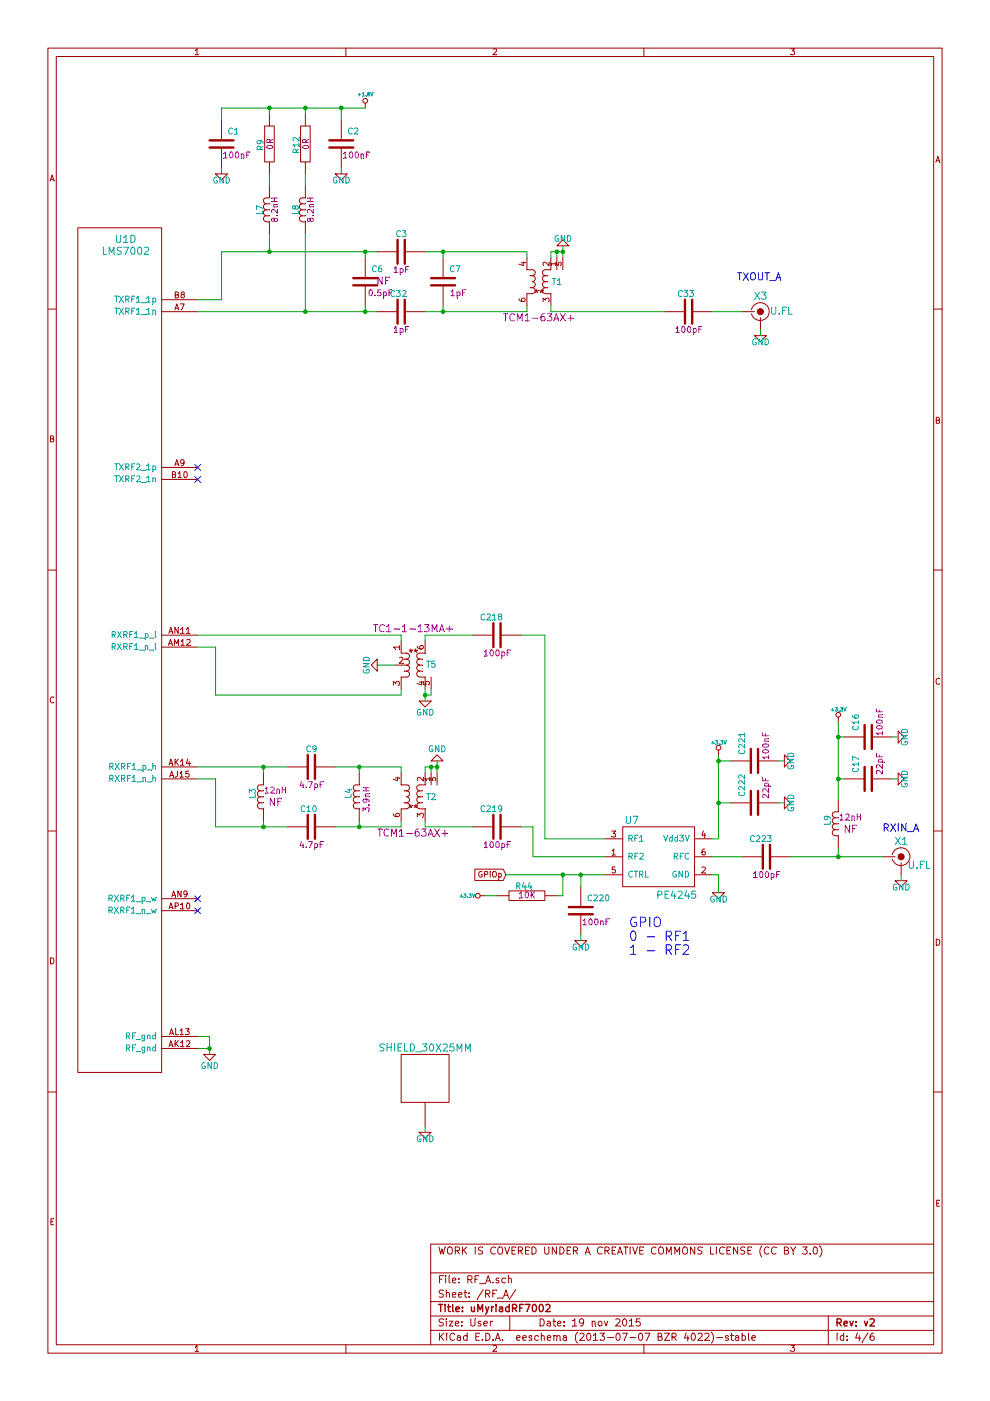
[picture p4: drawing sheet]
EESchema Schematic File Version 2
LIBS:power
LIBS:LMS7002EVB
LIBS:uMyriad7002-cache
EELAYER 27 0
EELAYER END
$Descr User 8266 11692
encoding utf-8
Sheet 4 6
Title "uMyriadRF7002"
Date "19 nov 2015"
Rev "v2"
Comp ""
Comment1 "WORK IS COVERED UNDER A CREATIVE COMMONS LICENSE (CC BY 3.0)"
Comment2 ""
Comment3 ""
Comment4 ""
$EndDescr
$Comp
L GND #PWR043
U 1 1
P 1750 8800
F 0 "#PWR043" H 1750 8900 50  0001 C CNN
F 1 "GND" H 1750 8700 50  0000 C CNN
F 2 "" H 1750 8800 60  0001 C CNN
F 3 "" H 1750 8800 60  0001 C CNN
	1    1750 8800
	1    0    0    -1  
$EndComp
Wire Wire Line
	1650 8650 1750 8650
Wire Wire Line
	1750 8650 1750 8800
Wire Wire Line
	1650 8750 1750 8750
Connection ~ 1750 8750
$Comp
L LMS7002 U1
U 4 1
P 650 1900
F 0 "U1" H 1050 1800 60  0000 C CNN
F 1 "LMS7002" H 1050 1700 60  0000 C CNN
F 2 "aQFN-261" H 1050 2050 60  0001 C CNN
F 3 "~" H 650 1900 60  0000 C CNN
F 4 "Lime Microsystems Ltd." H 650 1900 60  0001 C CNN "Manufacturer"
F 5 "LMS7002M" H 650 1900 60  0001 C CNN "Manufacturer Part Number"
	4    650  1900
	1    0    0    -1  
$EndComp
NoConn ~ 1650 3900
NoConn ~ 1650 4000
Wire Wire Line
	1650 2600 3150 2600
Wire Wire Line
	4400 2600 4400 2550
Wire Wire Line
	4400 2100 4400 2150
Wire Wire Line
	3550 2600 4400 2600
Wire Wire Line
	3550 2100 4400 2100
$Comp
L 8.2NH_0402 L8
U 1 1
P 2550 1750
F 0 "L8" V 2475 1750 50  0000 C CNN
F 1 "8.2NH_0402" H 2600 2000 50  0001 C CNN
F 2 "IND_0402" H 2550 2100 60  0001 C CNN
F 3 "" H 2550 1750 60  0000 C CNN
F 4 "Coilcraft" H 2550 2400 60  0001 C CNN "Vendor"
F 5 "0402HP-8N2XJLU" H 2600 2300 60  0001 C CNN "Vendor Part Number"
F 6 "Coilcraft" H 2550 2500 60  0001 C CNN "Manufacturer"
F 7 "0402HP-8N2XJLU" H 2600 2600 60  0001 C CNN "Manufacturer Part Number"
F 8 "Inductor, 8.2 nH, 0402, 5%," H 2550 2200 60  0001 C CNN "Description"
F 9 "8.2nH" V 2600 1750 50  0000 C CNN "Component Value"
	1    2550 1750
	1    0    0    -1  
$EndComp
$Comp
L 8.2NH_0402 L7
U 1 1
P 2250 1750
F 0 "L7" V 2175 1750 50  0000 C CNN
F 1 "8.2NH_0402" H 2300 2000 50  0001 C CNN
F 2 "IND_0402" H 2250 2100 60  0001 C CNN
F 3 "" H 2250 1750 60  0000 C CNN
F 4 "Coilcraft" H 2250 2400 60  0001 C CNN "Vendor"
F 5 "0402HP-8N2XJLU" H 2300 2300 60  0001 C CNN "Vendor Part Number"
F 6 "Coilcraft" H 2250 2500 60  0001 C CNN "Manufacturer"
F 7 "0402HP-8N2XJLU" H 2300 2600 60  0001 C CNN "Manufacturer Part Number"
F 8 "Inductor, 8.2 nH, 0402, 5%," H 2250 2200 60  0001 C CNN "Description"
F 9 "8.2nH" V 2300 1750 50  0000 C CNN "Component Value"
	1    2250 1750
	1    0    0    -1  
$EndComp
$Comp
L 1PF_0402 C32
U 1 1
P 3350 2600
F 0 "C32" V 3500 2550 50  0000 L CNN
F 1 "1PF_0402" H 3140 2870 50  0001 L CNN
F 2 "SMD0402" H 3340 2950 39  0001 C CNN
F 3 "~" H 3350 2600 60  0000 C CNN
F 4 "DigiKey" H 3340 3340 60  0001 C CNN "Vendor"
F 5 "445-4854-1-ND" H 3330 3430 60  0001 C CNN "Vendor Part Number"
F 6 "TDK Corporation" H 3350 3250 60  0001 C CNN "Manufacturer"
F 7 "C1005C0G1H010B050BA" H 3290 3150 60  0001 C CNN "Manufacturer Part Number"
F 8 "CAP CER, 1PF, 50V, NP0, 0402," H 3370 3040 60  0001 C CNN "Description"
F 9 "1pF" V 3200 2600 50  0000 C CNN "Component Value"
	1    3350 2600
	0    -1   -1   0   
$EndComp
$Comp
L 1PF_0402 C3
U 1 1
P 3350 2100
F 0 "C3" V 3500 2050 50  0000 L CNN
F 1 "1PF_0402" H 3140 2370 50  0001 L CNN
F 2 "SMD0402" H 3340 2450 39  0001 C CNN
F 3 "~" H 3350 2100 60  0000 C CNN
F 4 "DigiKey" H 3340 2840 60  0001 C CNN "Vendor"
F 5 "445-4854-1-ND" H 3330 2930 60  0001 C CNN "Vendor Part Number"
F 6 "TDK Corporation" H 3350 2750 60  0001 C CNN "Manufacturer"
F 7 "C1005C0G1H010B050BA" H 3290 2650 60  0001 C CNN "Manufacturer Part Number"
F 8 "CAP CER, 1PF, 50V, NP0, 0402," H 3370 2540 60  0001 C CNN "Description"
F 9 "1pF" V 3200 2100 50  0000 C CNN "Component Value"
	1    3350 2100
	0    -1   -1   0   
$EndComp
$Comp
L 1PF_0402 C7
U 1 1
P 3700 2350
F 0 "C7" H 3750 2450 50  0000 L CNN
F 1 "1PF_0402" H 3490 2620 50  0001 L CNN
F 2 "SMD0402" H 3690 2700 39  0001 C CNN
F 3 "~" H 3700 2350 60  0000 C CNN
F 4 "DigiKey" H 3690 3090 60  0001 C CNN "Vendor"
F 5 "445-4854-1-ND" H 3680 3180 60  0001 C CNN "Vendor Part Number"
F 6 "TDK Corporation" H 3700 3000 60  0001 C CNN "Manufacturer"
F 7 "C1005C0G1H010B050BA" H 3640 2900 60  0001 C CNN "Manufacturer Part Number"
F 8 "CAP CER, 1PF, 50V, NP0, 0402," H 3720 2790 60  0001 C CNN "Description"
F 9 "1pF" H 3825 2250 50  0000 C CNN "Component Value"
	1    3700 2350
	1    0    0    -1  
$EndComp
$Comp
L 0.5PF_0402_NF C6
U 1 1
P 3050 2350
F 0 "C6" H 3100 2450 50  0000 L CNN
F 1 "0.5PF_0402_NF" H 2840 2620 50  0001 L CNN
F 2 "SMD0402" H 3040 2700 39  0001 C CNN
F 3 "" H 3050 2350 60  0000 C CNN
F 4 "DigiKey" H 3040 3090 60  0001 C CNN "Vendor"
F 5 "311-1001-1-ND" H 3030 3180 60  0001 C CNN "Vendor Part Number"
F 6 "Yageo" H 3050 3000 60  0001 C CNN "Manufacturer"
F 7 "CC0402CRNPO9BNR50" H 2990 2900 60  0001 C CNN "Manufacturer Part Number"
F 8 "CAP CER, 0.5PF, 50V, NPO, 0402," H 3070 2790 60  0001 C CNN "Description"
F 9 "0.5pF" H 3175 2250 50  0000 C CNN "Component Value"
F 10 "NF" H 3200 2350 60  0000 C CNN "Assemble"
	1    3050 2350
	1    0    0    -1  
$EndComp
$Comp
L 100PF_0402 C33
U 1 1
P 5750 2600
F 0 "C33" V 5900 2550 50  0000 L CNN
F 1 "100PF_0402" H 5950 2650 50  0001 L CNN
F 2 "SMD0402" H 5700 2600 60  0001 C CNN
F 3 "~" H 5800 2700 60  0000 C CNN
F 4 "Digi-Key" H 5900 2800 60  0001 C CNN "Vendor"
F 5 "311-1024-1-ND" H 6000 2900 60  0001 C CNN "Vendor Part Number"
F 6 "Yageo" H 6100 3000 60  0001 C CNN "Manufacturer"
F 7 "CC0402JRNPO9BN101" H 6200 3100 60  0001 C CNN "Manufacturer Part Number"
F 8 "CAP CER, 100PF, 50V, 5%, NPO, 0402," H 6300 3200 60  0001 C CNN "Description"
F 9 "100pF" V 5600 2600 50  0000 C CNN "Component Value"
	1    5750 2600
	0    -1   -1   0   
$EndComp
$Comp
L 100NF_0402 C2
U 1 1
P 2850 1200
F 0 "C2" H 2900 1300 50  0000 L CNN
F 1 "100NF_0402" H 3050 1250 50  0001 L CNN
F 2 "SMD0402" H 2800 1200 60  0001 C CNN
F 3 "~" H 2850 1200 60  0000 C CNN
F 4 "DigiKey" H 2950 1700 60  0001 C CNN "Vendor"
F 5 "311-1047-1-ND" H 3000 1800 60  0001 C CNN "Vendor Part Number"
F 6 "Yageo" H 2900 1600 60  0001 C CNN "Manufacturer"
F 7 "CC0402ZRY5V7BB104" H 2950 1500 60  0001 C CNN "Manufacturer Part Number"
F 8 "CAP, CER, 0.1UF, 16V, Y5V, 0402," H 3050 1400 60  0001 C CNN "Description"
F 9 "100nF" H 2975 1100 50  0000 C CNN "Component Value"
	1    2850 1200
	1    0    0    -1  
$EndComp
$Comp
L 100NF_0402 C1
U 1 1
P 1850 1200
F 0 "C1" H 1900 1300 50  0000 L CNN
F 1 "100NF_0402" H 2050 1250 50  0001 L CNN
F 2 "SMD0402" H 1800 1200 60  0001 C CNN
F 3 "~" H 1850 1200 60  0000 C CNN
F 4 "DigiKey" H 1950 1700 60  0001 C CNN "Vendor"
F 5 "311-1047-1-ND" H 2000 1800 60  0001 C CNN "Vendor Part Number"
F 6 "Yageo" H 1900 1600 60  0001 C CNN "Manufacturer"
F 7 "CC0402ZRY5V7BB104" H 1950 1500 60  0001 C CNN "Manufacturer Part Number"
F 8 "CAP, CER, 0.1UF, 16V, Y5V, 0402," H 2050 1400 60  0001 C CNN "Description"
F 9 "100nF" H 1975 1100 50  0000 C CNN "Component Value"
	1    1850 1200
	1    0    0    -1  
$EndComp
Connection ~ 3700 2600
Wire Wire Line
	3700 2550 3700 2600
Connection ~ 3700 2100
Wire Wire Line
	3700 2150 3700 2100
Connection ~ 2250 900 
Wire Wire Line
	1850 1000 1850 900 
Wire Wire Line
	1850 1400 1850 1450
$Comp
L GND #PWR044
U 1 1
P 1850 1450
F 0 "#PWR044" H 1850 1550 50  0001 C CNN
F 1 "GND" H 1850 1390 50  0000 C CNN
F 2 "" H 1850 1450 60  0001 C CNN
F 3 "" H 1850 1450 60  0001 C CNN
	1    1850 1450
	1    0    0    -1  
$EndComp
Wire Wire Line
	1850 2500 1650 2500
$Comp
L +1.8V #PWR045
U 1 1
P 3050 900
F 0 "#PWR045" H 3050 1040 20  0001 C CNN
F 1 "+1.8V" H 3050 1010 30  0000 C CNN
F 2 "" H 3050 900 60  0000 C CNN
F 3 "" H 3050 900 60  0000 C CNN
	1    3050 900 
	1    0    0    -1  
$EndComp
Wire Wire Line
	6200 2600 5950 2600
Wire Wire Line
	1850 2100 3150 2100
Connection ~ 2550 2600
Connection ~ 2250 2100
Wire Wire Line
	3050 2600 3050 2550
Connection ~ 3050 2100
Wire Wire Line
	3050 2150 3050 2100
Wire Wire Line
	2850 1400 2850 1450
Wire Wire Line
	2850 900  2850 1000
Connection ~ 2550 900 
Connection ~ 3050 2600
Wire Wire Line
	1850 900  3050 900 
Connection ~ 2850 900 
$Comp
L GND #PWR046
U 1 1
P 2850 1450
F 0 "#PWR046" H 2850 1550 50  0001 C CNN
F 1 "GND" H 2850 1390 50  0000 C CNN
F 2 "" H 2850 1450 60  0001 C CNN
F 3 "" H 2850 1450 60  0001 C CNN
	1    2850 1450
	1    0    0    -1  
$EndComp
Wire Wire Line
	4700 2150 4700 2050
$Comp
L GND #PWR047
U 1 1
P 4700 2050
F 0 "#PWR047" H 4700 2150 50  0001 C CNN
F 1 "GND" H 4700 1990 50  0000 C CNN
F 2 "" H 4700 2050 60  0001 C CNN
F 3 "" H 4700 2050 60  0001 C CNN
	1    4700 2050
	-1   0    0    1   
$EndComp
Wire Wire Line
	1850 2500 1850 2100
Wire Wire Line
	2250 1950 2250 2100
Wire Wire Line
	2550 1950 2550 2600
Wire Wire Line
	3350 6900 3350 6850
Wire Wire Line
	3350 6400 3350 6450
$Comp
L GND #PWR048
U 1 1
P 3650 6350
F 0 "#PWR048" H 3650 6450 50  0001 C CNN
F 1 "GND" H 3650 6250 50  0000 C CNN
F 2 "" H 3650 6350 60  0001 C CNN
F 3 "" H 3650 6350 60  0001 C CNN
	1    3650 6350
	1    0    0    1   
$EndComp
Wire Wire Line
	3650 6450 3650 6350
Wire Wire Line
	1800 6500 1800 6900
$Comp
L U.FL X3
U 1 1
P 6350 2600
F 0 "X3" H 6350 2725 60  0000 C CNN
F 1 "U.FL" H 6525 2600 60  0000 C CNN
F 2 "U.FL" H 6325 2600 60  0001 C CNN
F 3 "" H 6500 2615 60  0000 C CNN
F 4 "Digi-Key" H 6575 3015 60  0001 C CNN "Vendor"
F 5 "WM5587CT-ND" H 6675 3115 60  0001 C CNN "Vendor Part Number"
F 6 "Molex Inc" H 6775 3215 60  0001 C CNN "Manufacturer"
F 7 "0734120110" H 6875 3315 60  0001 C CNN "Manufacturer Part Number"
F 8 "CONN UMC RCPT STR 50 OHM SMD" H 6975 3415 60  0001 C CNN "Description"
	1    6350 2600
	1    0    0    -1  
$EndComp
$Comp
L GND #PWR049
U 1 1
P 6350 2800
F 0 "#PWR049" H 6350 2900 50  0001 C CNN
F 1 "GND" H 6350 2740 50  0000 C CNN
F 2 "" H 6350 2800 60  0001 C CNN
F 3 "" H 6350 2800 60  0001 C CNN
	1    6350 2800
	1    0    0    -1  
$EndComp
Wire Wire Line
	6350 2750 6350 2800
Text Notes 6525 2350 2    60   ~ 0
TXOUT_A
Wire Wire Line
	3350 5800 3350 5750
Wire Wire Line
	3350 5300 3350 5350
$Comp
L TR_TC1 T5
U 1 1
P 3450 5550
F 0 "T5" H 3600 5550 50  0000 C CNN
F 1 "TR_TC1" H 3450 5925 50  0001 C CNN
F 2 "TC1-1-13MA+" H 3475 6025 60  0001 C CNN
F 3 "" H 3450 5790 60  0000 C CNN
F 4 "Municom" H 3450 6475 60  0001 C CNN "Vendor"
F 5 "TC1-1-13MA+" H 3500 6600 60  0001 C CNN "Vendor Part Number"
F 6 "Mini-Circuits" H 3500 6375 60  0001 C CNN "Manufacturer"
F 7 "TC1-1-13MA+" H 3575 6275 60  0001 C CNN "Manufacturer Part Number"
F 8 "RF Transformer, 4.5 - 3000 MHz, RF Power 0.25 Watt, Ratio 1:1, 50 Ohm," H 3675 6150 60  0001 C CNN "Description"
F 9 "TC1-1-13MA+" H 3450 5850 60  0000 C CNN "Component Value"
	1    3450 5550
	1    0    0    -1  
$EndComp
$Comp
L GND #PWR050
U 1 1
P 3550 5850
F 0 "#PWR050" H 3550 5950 50  0001 C CNN
F 1 "GND" H 3550 5750 50  0000 C CNN
F 2 "" H 3550 5850 60  0001 C CNN
F 3 "" H 3550 5850 60  0001 C CNN
	1    3550 5850
	-1   0    0    -1  
$EndComp
Wire Wire Line
	3550 5750 3550 5850
Wire Wire Line
	3300 5550 3150 5550
$Comp
L GND #PWR051
U 1 1
P 3150 5550
F 0 "#PWR051" H 3150 5650 50  0001 C CNN
F 1 "GND" H 3150 5460 50  0000 C CNN
F 2 "" H 3150 5550 60  0001 C CNN
F 3 "" H 3150 5550 60  0001 C CNN
	1    3150 5550
	0    1    -1   0   
$EndComp
Wire Wire Line
	1800 5400 1800 5800
Wire Wire Line
	3600 5750 3600 5800
Wire Wire Line
	3600 5800 3550 5800
Connection ~ 3550 5800
Wire Wire Line
	3600 6450 3600 6400
Wire Wire Line
	3650 6400 3550 6400
Connection ~ 3650 6400
$Comp
L PE4245 U7
U 1 1
P 5200 6900
F 0 "U7" H 5275 6950 60  0000 C CNN
F 1 "PE4245" H 5650 6325 60  0000 C CNN
F 2 "6-DFN_PE4245" H 5400 6950 60  0001 C CNN
F 3 "~" H 5500 7050 60  0000 C CNN
F 4 "Digi-Key" H 5600 7150 60  0001 C CNN "Supplier"
F 5 "1046-1024-1-ND" H 5700 7250 60  0001 C CNN "Supplier Part Number"
F 6 "Peregrine Semiconductor" H 5800 7350 60  0001 C CNN "Manufacturer"
F 7 "4245-52" H 5900 7450 60  0001 C CNN "Manufacturer Part Number"
F 8 "IC RF SWITCH SPDT 50 OHM 6-DFN" H 6000 7550 60  0001 C CNN "Description"
	1    5200 6900
	1    0    0    -1  
$EndComp
$Comp
L 22PF_0402 C222
U 1 1
P 6300 6700
F 0 "C222" H 6350 6800 50  0000 L CNN
F 1 "22PF_0402" H 6500 6750 50  0001 L CNN
F 2 "SMD0402" H 6250 6700 39  0001 C CNN
F 3 "~" H 6300 6700 60  0000 C CNN
F 4 "DigiKey" H 6450 6900 60  0001 C CNN "Vendor"
F 5 "311-1018-1-ND" H 6550 7000 60  0001 C CNN "Vendor Part Number"
F 6 "Yageo" H 6650 7100 60  0001 C CNN "Manufacturer"
F 7 "CC0402JRNPO9BN220" H 6750 7200 60  0001 C CNN "Manufacturer Part Number"
F 8 "CAP CER, 22PF, 50V, 5%, NPO, 0402," H 6850 7300 60  0001 C CNN "Description"
F 9 "22pF" H 6425 6600 50  0000 C CNN "Component Value"
	1    6300 6700
	0    -1   -1   0   
$EndComp
$Comp
L 100NF_0402 C221
U 1 1
P 6300 6350
F 0 "C221" H 6350 6450 50  0000 L CNN
F 1 "100NF_0402" H 6500 6400 50  0001 L CNN
F 2 "SMD0402" H 6250 6350 60  0001 C CNN
F 3 "~" H 6300 6350 60  0000 C CNN
F 4 "DigiKey" H 6400 6850 60  0001 C CNN "Vendor"
F 5 "311-1047-1-ND" H 6450 6950 60  0001 C CNN "Vendor Part Number"
F 6 "Yageo" H 6350 6750 60  0001 C CNN "Manufacturer"
F 7 "CC0402ZRY5V7BB104" H 6400 6650 60  0001 C CNN "Manufacturer Part Number"
F 8 "CAP, CER, 0.1UF, 16V, Y5V, 0402," H 6500 6550 60  0001 C CNN "Description"
F 9 "100nF" H 6425 6250 50  0000 C CNN "Component Value"
	1    6300 6350
	0    -1   -1   0   
$EndComp
$Comp
L GND #PWR052
U 1 1
P 6550 6700
F 0 "#PWR052" H 6550 6800 50  0001 C CNN
F 1 "GND" H 6550 6640 50  0000 C CNN
F 2 "" H 6550 6700 60  0001 C CNN
F 3 "" H 6550 6700 60  0001 C CNN
	1    6550 6700
	0    -1   -1   0   
$EndComp
$Comp
L GND #PWR053
U 1 1
P 6550 6350
F 0 "#PWR053" H 6550 6450 50  0001 C CNN
F 1 "GND" H 6550 6290 50  0000 C CNN
F 2 "" H 6550 6350 60  0001 C CNN
F 3 "" H 6550 6350 60  0001 C CNN
	1    6550 6350
	0    -1   -1   0   
$EndComp
$Comp
L 100PF_0402 C223
U 1 1
P 6400 7150
F 0 "C223" V 6550 7100 50  0000 L CNN
F 1 "100PF_0402" H 6600 7200 50  0001 L CNN
F 2 "SMD0402" H 6350 7150 60  0001 C CNN
F 3 "~" H 6450 7250 60  0000 C CNN
F 4 "Digi-Key" H 6550 7350 60  0001 C CNN "Vendor"
F 5 "311-1024-1-ND" H 6650 7450 60  0001 C CNN "Vendor Part Number"
F 6 "Yageo" H 6750 7550 60  0001 C CNN "Manufacturer"
F 7 "CC0402JRNPO9BN101" H 6850 7650 60  0001 C CNN "Manufacturer Part Number"
F 8 "CAP CER, 100PF, 50V, 5%, NPO, 0402," H 6950 7750 60  0001 C CNN "Description"
F 9 "100pF" V 6250 7150 50  0000 C CNN "Component Value"
	1    6400 7150
	0    -1   -1   0   
$EndComp
$Comp
L GND #PWR054
U 1 1
P 6000 7450
F 0 "#PWR054" H 6000 7550 50  0001 C CNN
F 1 "GND" H 6000 7390 50  0000 C CNN
F 2 "" H 6000 7450 60  0001 C CNN
F 3 "" H 6000 7450 60  0001 C CNN
	1    6000 7450
	1    0    0    -1  
$EndComp
Text GLabel 4225 7300 0    47   Input ~ 0
GPIOp
$Comp
L 100NF_0402 C220
U 1 1
P 4850 7600
F 0 "C220" H 4900 7700 50  0000 L CNN
F 1 "100NF_0402" H 5050 7650 50  0001 L CNN
F 2 "SMD0402" H 4800 7600 60  0001 C CNN
F 3 "~" H 4850 7600 60  0000 C CNN
F 4 "DigiKey" H 4950 8100 60  0001 C CNN "Vendor"
F 5 "311-1047-1-ND" H 5000 8200 60  0001 C CNN "Vendor Part Number"
F 6 "Yageo" H 4900 8000 60  0001 C CNN "Manufacturer"
F 7 "CC0402ZRY5V7BB104" H 4950 7900 60  0001 C CNN "Manufacturer Part Number"
F 8 "CAP, CER, 0.1UF, 16V, Y5V, 0402," H 5050 7800 60  0001 C CNN "Description"
F 9 "100nF" H 4975 7500 50  0000 C CNN "Component Value"
	1    4850 7600
	1    0    0    -1  
$EndComp
$Comp
L GND #PWR055
U 1 1
P 4850 7850
F 0 "#PWR055" H 4850 7950 50  0001 C CNN
F 1 "GND" H 4850 7790 50  0000 C CNN
F 2 "" H 4850 7850 60  0001 C CNN
F 3 "" H 4850 7850 60  0001 C CNN
	1    4850 7850
	1    0    0    -1  
$EndComp
Text Notes 5250 7750 0    79   ~ 0
GPIO\n0 - RF1\n1 - RF2
$Comp
L 10K_0402 R44
U 1 1
P 4400 7475
F 0 "R44" V 4325 7450 50  0000 C CNN
F 1 "10K_0402" V 4225 7450 50  0001 C CNN
F 2 "SMD0402" V 4100 7450 60  0001 C CNN
F 3 "" H 4400 7475 60  0000 C CNN
F 4 "Digi-Key" V 4580 7575 60  0001 C CNN "Vendor"
F 5 "RMCF0402FT10K0CT-ND" V 4680 7675 60  0001 C CNN "Vendor Part Number"
F 6 "Stackpole Electronics Inc" V 4780 7775 60  0001 C CNN "Manufacturer"
F 7 "RMCF0402FT10K0" V 4880 7875 60  0001 C CNN "Manufacturer Part Number"
F 8 "RES 10K OHM 1/16W 1% 0402" V 4980 7975 60  0001 C CNN "Description"
F 9 "10K" V 4400 7475 50  0000 C CNN "Component Value"
	1    4400 7475
	0    1    1    0   
$EndComp
$Comp
L 100PF_0402 C218
U 1 1
P 4150 5300
F 0 "C218" V 4300 5250 50  0000 L CNN
F 1 "100PF_0402" H 4350 5350 50  0001 L CNN
F 2 "SMD0402" H 4100 5300 60  0001 C CNN
F 3 "~" H 4200 5400 60  0000 C CNN
F 4 "Digi-Key" H 4300 5500 60  0001 C CNN "Vendor"
F 5 "311-1024-1-ND" H 4400 5600 60  0001 C CNN "Vendor Part Number"
F 6 "Yageo" H 4500 5700 60  0001 C CNN "Manufacturer"
F 7 "CC0402JRNPO9BN101" H 4600 5800 60  0001 C CNN "Manufacturer Part Number"
F 8 "CAP CER, 100PF, 50V, 5%, NPO, 0402," H 4700 5900 60  0001 C CNN "Description"
F 9 "100pF" V 4000 5300 50  0000 C CNN "Component Value"
	1    4150 5300
	0    -1   -1   0   
$EndComp
$Comp
L 100PF_0402 C219
U 1 1
P 4150 6900
F 0 "C219" V 4300 6850 50  0000 L CNN
F 1 "100PF_0402" H 4350 6950 50  0001 L CNN
F 2 "SMD0402" H 4100 6900 60  0001 C CNN
F 3 "~" H 4200 7000 60  0000 C CNN
F 4 "Digi-Key" H 4300 7100 60  0001 C CNN "Vendor"
F 5 "311-1024-1-ND" H 4400 7200 60  0001 C CNN "Vendor Part Number"
F 6 "Yageo" H 4500 7300 60  0001 C CNN "Manufacturer"
F 7 "CC0402JRNPO9BN101" H 4600 7400 60  0001 C CNN "Manufacturer Part Number"
F 8 "CAP CER, 100PF, 50V, 5%, NPO, 0402," H 4700 7500 60  0001 C CNN "Description"
F 9 "100pF" V 4000 6900 50  0000 C CNN "Component Value"
	1    4150 6900
	0    -1   -1   0   
$EndComp
Wire Wire Line
	6500 6700 6550 6700
Wire Wire Line
	6500 6350 6550 6350
Wire Wire Line
	6000 6300 6000 7000
Wire Wire Line
	6000 6350 6100 6350
Wire Wire Line
	6100 6700 6000 6700
Connection ~ 6000 6700
Connection ~ 6000 6350
Wire Wire Line
	6000 7000 5950 7000
Wire Wire Line
	5950 7300 6000 7300
Wire Wire Line
	6000 7300 6000 7450
Wire Wire Line
	4850 7800 4850 7850
Wire Wire Line
	4225 7300 5050 7300
Wire Wire Line
	4850 7400 4850 7300
Connection ~ 4850 7300
Wire Wire Line
	4150 7475 4050 7475
Wire Wire Line
	4650 7475 4700 7475
Wire Wire Line
	4700 7475 4700 7300
Connection ~ 4700 7300
Wire Wire Line
	5050 7150 4450 7150
$Comp
L U.FL X1
U 1 1
P 7525 7150
F 0 "X1" H 7525 7275 60  0000 C CNN
F 1 "U.FL" H 7675 7075 60  0000 C CNN
F 2 "U.FL" H 7500 7150 60  0001 C CNN
F 3 "" H 7675 7165 60  0000 C CNN
F 4 "Digi-Key" H 7750 7565 60  0001 C CNN "Vendor"
F 5 "WM5587CT-ND" H 7850 7665 60  0001 C CNN "Vendor Part Number"
F 6 "Molex Inc" H 7950 7765 60  0001 C CNN "Manufacturer"
F 7 "0734120110" H 8050 7865 60  0001 C CNN "Manufacturer Part Number"
F 8 "CONN UMC RCPT STR 50 OHM SMD" H 8150 7965 60  0001 C CNN "Description"
	1    7525 7150
	1    0    0    -1  
$EndComp
$Comp
L GND #PWR056
U 1 1
P 7525 7350
F 0 "#PWR056" H 7525 7450 50  0001 C CNN
F 1 "GND" H 7525 7290 50  0000 C CNN
F 2 "" H 7525 7350 60  0001 C CNN
F 3 "" H 7525 7350 60  0001 C CNN
	1    7525 7350
	1    0    0    -1  
$EndComp
Wire Wire Line
	7525 7300 7525 7350
Text Notes 7675 6950 2    60   ~ 0
RXIN_A
Wire Wire Line
	5950 7150 6200 7150
Wire Wire Line
	4650 2150 4650 2100
Wire Wire Line
	4700 2100 4600 2100
Connection ~ 4700 2100
Wire Wire Line
	1800 5800 3350 5800
Wire Wire Line
	3950 5300 3550 5300
Wire Wire Line
	3550 5300 3550 5350
Wire Wire Line
	5050 7000 4550 7000
Wire Wire Line
	4550 7000 4550 5300
Wire Wire Line
	4550 5300 4350 5300
$Comp
L GND #PWR057
U 1 1
P 3550 9450
F 0 "#PWR057" H 3550 9550 50  0001 C CNN
F 1 "GND" H 3550 9390 50  0000 C CNN
F 2 "" H 3550 9450 60  0001 C CNN
F 3 "" H 3550 9450 60  0001 C CNN
	1    3550 9450
	1    0    0    -1  
$EndComp
Wire Wire Line
	3550 9400 3550 9450
$Comp
L SHIELD_30X25MM EK1
U 1 1
P 3550 9200
F 0 "EK1" H 3550 9300 60  0001 C CNN
F 1 "SHIELD_30X25MM" H 3550 9650 60  0000 C CNN
F 2 "shield_30x25mm" H 3550 9300 60  0001 C CNN
F 3 "~" H 3550 9300 60  0001 C CNN
	1    3550 9200
	1    0    0    -1  
$EndComp
$Comp
L +3.3V #PWR058
U 1 1
P 6000 6300
F 0 "#PWR058" H 6000 6260 30  0001 C CNN
F 1 "+3.3V" H 6000 6400 30  0000 C CNN
F 2 "~" H 6000 6300 60  0000 C CNN
F 3 "~" H 6000 6300 60  0000 C CNN
	1    6000 6300
	1    0    0    -1  
$EndComp
$Comp
L +3.3V #PWR059
U 1 1
P 4050 7475
F 0 "#PWR059" H 4050 7435 30  0001 C CNN
F 1 "+3.3V" V 4050 7625 30  0000 C CNN
F 2 "~" H 4050 7475 60  0000 C CNN
F 3 "~" H 4050 7475 60  0000 C CNN
	1    4050 7475
	0    -1   -1   0   
$EndComp
NoConn ~ 1650 7500
NoConn ~ 1650 7600
$Comp
L TR_TCM1-63AX+ T1
U 1 1
P 4500 2350
F 0 "T1" H 4650 2350 50  0000 C CNN
F 1 "TR_TCM1-63AX+" H 4500 2725 50  0001 C CNN
F 2 "TCM1-63AX+" H 4525 2825 60  0001 C CNN
F 3 "~" H 4500 2590 60  0000 C CNN
F 4 "Mini-Circuits" H 4550 3175 60  0001 C CNN "Manufacturer"
F 5 "RF Transformer; 10 - 6000 MHz; RF Power 0.2 Watt; Ratio 1:1; 50 Ohm;" H 4725 2950 60  0001 C CNN "Description"
F 6 "TCM1-63AX+" H 4625 3075 60  0001 C CNN "Manufacturer Part Number"
F 7 "TCM1-63AX+" H 4550 3400 60  0001 C CNN "Vendor Part Number"
F 8 "TCM1-63AX+" H 4500 2650 60  0000 C CNN "Component Value"
	1    4500 2350
	1    0    0    1   
$EndComp
Wire Wire Line
	4600 2100 4600 2150
Connection ~ 4650 2100
$Comp
L TR_TCM1-63AX+ T2
U 1 1
P 3450 6650
F 0 "T2" H 3600 6650 50  0000 C CNN
F 1 "TR_TCM1-63AX+" H 3450 7025 50  0001 C CNN
F 2 "TCM1-63AX+" H 3475 7125 60  0001 C CNN
F 3 "~" H 3450 6890 60  0000 C CNN
F 4 "Mini-Circuits" H 3500 7475 60  0001 C CNN "Manufacturer"
F 5 "RF Transformer; 10 - 6000 MHz; RF Power 0.2 Watt; Ratio 1:1; 50 Ohm;" H 3675 7250 60  0001 C CNN "Description"
F 6 "TCM1-63AX+" H 3575 7375 60  0001 C CNN "Manufacturer Part Number"
F 7 "TCM1-63AX+" H 3500 7700 60  0001 C CNN "Vendor Part Number"
F 8 "TCM1-63AX+" H 3450 6950 60  0000 C CNN "Component Value"
	1    3450 6650
	1    0    0    1   
$EndComp
Wire Wire Line
	3550 6400 3550 6450
Connection ~ 3600 6400
Wire Wire Line
	5550 2600 4600 2600
Wire Wire Line
	4600 2600 4600 2550
Wire Wire Line
	4350 6900 4450 6900
Wire Wire Line
	4450 6900 4450 7150
Wire Wire Line
	3950 6900 3550 6900
Wire Wire Line
	3550 6900 3550 6850
$Comp
L 12NH_0402_NF L3
U 1 1
P 2200 6650
F 0 "L3" V 2115 6680 50  0000 C CNN
F 1 "12NH_0402_NF" H 2250 6900 50  0001 C CNN
F 2 "IND_0402" H 2200 7000 60  0001 C CNN
F 3 "~" H 2200 6650 60  0000 C CNN
F 4 "Coilcraft" H 2200 7300 60  0001 C CNN "Vendor"
F 5 "0402HP-12NX_LU" H 2250 7200 60  0001 C CNN "Vendor Part Number"
F 6 "Coilcraft" H 2200 7400 60  0001 C CNN "Manufacturer"
F 7 "0402HP-12NX_LU" H 2250 7500 60  0001 C CNN "Manufacturer Part Number"
F 8 "Inductor, 12 nH, 0402, 5%," H 2200 7100 60  0001 C CNN "Description"
F 9 "12nH" H 2300 6700 50  0000 C CNN "Component Value"
F 10 "NF" H 2300 6600 60  0000 C CNN "Assemble"
	1    2200 6650
	1    0    0    -1  
$EndComp
Wire Wire Line
	2200 6850 2200 6900
Connection ~ 2200 6900
Wire Wire Line
	2200 6450 2200 6400
Connection ~ 2200 6400
Wire Wire Line
	3000 6850 3000 6900
Connection ~ 3000 6900
Wire Wire Line
	3000 6450 3000 6400
Connection ~ 3000 6400
$Comp
L 4.7PF_0402 C9
U 1 1
P 2600 6400
F 0 "C9" V 2750 6350 50  0000 L CNN
F 1 "4.7PF_0402" H 2390 6670 50  0001 L CNN
F 2 "SMD0402" H 2590 6750 39  0001 C CNN
F 3 "~" H 2600 6400 60  0000 C CNN
F 4 "DigiKey" H 2590 7140 60  0001 C CNN "Vendor"
F 5 "490-6244-1-ND" H 2580 7230 60  0001 C CNN "Vendor Part Number"
F 6 "Murata Electronics North America" H 2600 7050 60  0001 C CNN "Manufacturer"
F 7 "GRM1555C1H4R7BA01D" H 2540 6950 60  0001 C CNN "Manufacturer Part Number"
F 8 "CAP CER 4.7PF 50V NP0 0402" H 2620 6840 60  0001 C CNN "Description"
F 9 "4.7pF" V 2450 6400 50  0000 C CNN "Component Value"
	1    2600 6400
	0    -1   -1   0   
$EndComp
$Comp
L 4.7PF_0402 C10
U 1 1
P 2600 6900
F 0 "C10" V 2750 6850 50  0000 L CNN
F 1 "4.7PF_0402" H 2390 7170 50  0001 L CNN
F 2 "SMD0402" H 2590 7250 39  0001 C CNN
F 3 "~" H 2600 6900 60  0000 C CNN
F 4 "DigiKey" H 2590 7640 60  0001 C CNN "Vendor"
F 5 "490-6244-1-ND" H 2580 7730 60  0001 C CNN "Vendor Part Number"
F 6 "Murata Electronics North America" H 2600 7550 60  0001 C CNN "Manufacturer"
F 7 "GRM1555C1H4R7BA01D" H 2540 7450 60  0001 C CNN "Manufacturer Part Number"
F 8 "CAP CER 4.7PF 50V NP0 0402" H 2620 7340 60  0001 C CNN "Description"
F 9 "4.7pF" V 2450 6900 50  0000 C CNN "Component Value"
	1    2600 6900
	0    -1   -1   0   
$EndComp
$Comp
L 3.9NH_0402 L4
U 1 1
P 3000 6650
F 0 "L4" V 2915 6680 50  0000 C CNN
F 1 "3.9NH_0402" H 3050 6900 50  0001 C CNN
F 2 "IND_0402" H 3000 7000 60  0001 C CNN
F 3 "~" H 3000 6650 60  0000 C CNN
F 4 "Coilcraft" H 3000 7300 60  0001 C CNN "Vendor"
F 5 "0402HP-3N9XGLU" H 3050 7200 60  0001 C CNN "Vendor Part Number"
F 6 "Coilcraft" H 3000 7400 60  0001 C CNN "Manufacturer"
F 7 "0402HP-3N9XGLU" H 3050 7500 60  0001 C CNN "Manufacturer Part Number"
F 8 "Inductor, 3.9 nH, 0402, 2%," H 3000 7100 60  0001 C CNN "Description"
F 9 "3.9nH" V 3065 6630 50  0000 C CNN "Component Value"
	1    3000 6650
	1    0    0    -1  
$EndComp
Wire Wire Line
	1800 6900 2400 6900
Wire Wire Line
	2800 6400 3350 6400
Wire Wire Line
	2800 6900 3350 6900
Wire Wire Line
	3350 5300 1650 5300
Wire Wire Line
	1650 5400 1800 5400
Wire Wire Line
	1650 6400 2400 6400
Wire Wire Line
	1650 6500 1800 6500
Wire Wire Line
	7375 7150 6600 7150
$Comp
L 12NH_0402_NF L9
U 1 1
P 7000 6875
F 0 "L9" V 6915 6905 50  0000 C CNN
F 1 "12NH_0402_NF" H 7050 7125 50  0001 C CNN
F 2 "IND_0402" H 7000 7225 60  0001 C CNN
F 3 "~" H 7000 6875 60  0000 C CNN
F 4 "Coilcraft" H 7000 7525 60  0001 C CNN "Vendor"
F 5 "0402HP-12NX_LU" H 7050 7425 60  0001 C CNN "Vendor Part Number"
F 6 "Coilcraft" H 7000 7625 60  0001 C CNN "Manufacturer"
F 7 "0402HP-12NX_LU" H 7050 7725 60  0001 C CNN "Manufacturer Part Number"
F 8 "Inductor, 12 nH, 0402, 5%," H 7000 7325 60  0001 C CNN "Description"
F 9 "12nH" H 7100 6925 50  0000 C CNN "Component Value"
F 10 "NF" H 7100 6825 60  0000 C CNN "Assemble"
	1    7000 6875
	1    0    0    -1  
$EndComp
$Comp
L 22PF_0402 C17
U 1 1
P 7250 6500
F 0 "C17" H 7300 6600 50  0000 L CNN
F 1 "22PF_0402" H 7450 6550 50  0001 L CNN
F 2 "SMD0402" H 7200 6500 39  0001 C CNN
F 3 "~" H 7250 6500 60  0000 C CNN
F 4 "DigiKey" H 7400 6700 60  0001 C CNN "Vendor"
F 5 "311-1018-1-ND" H 7500 6800 60  0001 C CNN "Vendor Part Number"
F 6 "Yageo" H 7600 6900 60  0001 C CNN "Manufacturer"
F 7 "CC0402JRNPO9BN220" H 7700 7000 60  0001 C CNN "Manufacturer Part Number"
F 8 "CAP CER, 22PF, 50V, 5%, NPO, 0402," H 7800 7100 60  0001 C CNN "Description"
F 9 "22pF" H 7375 6400 50  0000 C CNN "Component Value"
	1    7250 6500
	0    -1   -1   0   
$EndComp
$Comp
L 100NF_0402 C16
U 1 1
P 7250 6150
F 0 "C16" H 7300 6250 50  0000 L CNN
F 1 "100NF_0402" H 7450 6200 50  0001 L CNN
F 2 "SMD0402" H 7200 6150 60  0001 C CNN
F 3 "~" H 7250 6150 60  0000 C CNN
F 4 "DigiKey" H 7350 6650 60  0001 C CNN "Vendor"
F 5 "311-1047-1-ND" H 7400 6750 60  0001 C CNN "Vendor Part Number"
F 6 "Yageo" H 7300 6550 60  0001 C CNN "Manufacturer"
F 7 "CC0402ZRY5V7BB104" H 7350 6450 60  0001 C CNN "Manufacturer Part Number"
F 8 "CAP, CER, 0.1UF, 16V, Y5V, 0402," H 7450 6350 60  0001 C CNN "Description"
F 9 "100nF" H 7375 6050 50  0000 C CNN "Component Value"
	1    7250 6150
	0    -1   -1   0   
$EndComp
$Comp
L GND #PWR060
U 1 1
P 7500 6500
F 0 "#PWR060" H 7500 6600 50  0001 C CNN
F 1 "GND" H 7500 6440 50  0000 C CNN
F 2 "" H 7500 6500 60  0001 C CNN
F 3 "" H 7500 6500 60  0001 C CNN
	1    7500 6500
	0    -1   -1   0   
$EndComp
$Comp
L GND #PWR061
U 1 1
P 7500 6150
F 0 "#PWR061" H 7500 6250 50  0001 C CNN
F 1 "GND" H 7500 6090 50  0000 C CNN
F 2 "" H 7500 6150 60  0001 C CNN
F 3 "" H 7500 6150 60  0001 C CNN
	1    7500 6150
	0    -1   -1   0   
$EndComp
Wire Wire Line
	7450 6500 7500 6500
Wire Wire Line
	7450 6150 7500 6150
$Comp
L +3.3V #PWR062
U 1 1
P 7000 6025
F 0 "#PWR062" H 7000 5985 30  0001 C CNN
F 1 "+3.3V" H 7000 6125 30  0000 C CNN
F 2 "~" H 7000 6025 60  0000 C CNN
F 3 "~" H 7000 6025 60  0000 C CNN
	1    7000 6025
	1    0    0    -1  
$EndComp
Wire Wire Line
	7000 6025 7000 6675
Wire Wire Line
	7050 6500 7000 6500
Connection ~ 7000 6500
Wire Wire Line
	7050 6150 7000 6150
Connection ~ 7000 6150
Wire Wire Line
	7000 7075 7000 7150
Connection ~ 7000 7150
$Comp
L 0R_0805 R9
U 1 1
P 2250 1200
F 0 "R9" H 2240 1270 50  0000 C CNN
F 1 "0R_0805" H 2225 1375 50  0001 C CNN
F 2 "SM0805" H 2200 1450 60  0001 C CNN
F 3 "~" V 2250 1200 60  0000 C CNN
F 4 "Digi-Key" H 2250 1860 60  0001 C CNN "Vendor"
F 5 "311-0.0ARCT-ND" H 2270 1930 60  0001 C CNN "Vendor Part Number"
F 6 "Yageo" H 2260 1770 60  0001 C CNN "Manufacturer"
F 7 "RC0805JR-070RL" H 2270 1640 60  0001 C CNN "Manufacturer Part Number"
F 8 "RES SMD 0.0 OHM JUMPER 1/8W 0805" H 2250 1540 60  0001 C CNN "Description"
F 9 "0R" H 2250 1190 50  0000 C CNN "Component Value"
	1    2250 1200
	0    -1   -1   0   
$EndComp
Wire Wire Line
	2250 950  2250 900 
Wire Wire Line
	2250 1450 2250 1550
$Comp
L 0R_0805 R12
U 1 1
P 2550 1200
F 0 "R12" H 2540 1270 50  0000 C CNN
F 1 "0R_0805" H 2525 1375 50  0001 C CNN
F 2 "SM0805" H 2500 1450 60  0001 C CNN
F 3 "~" V 2550 1200 60  0000 C CNN
F 4 "Digi-Key" H 2550 1860 60  0001 C CNN "Vendor"
F 5 "311-0.0ARCT-ND" H 2570 1930 60  0001 C CNN "Vendor Part Number"
F 6 "Yageo" H 2560 1770 60  0001 C CNN "Manufacturer"
F 7 "RC0805JR-070RL" H 2570 1640 60  0001 C CNN "Manufacturer Part Number"
F 8 "RES SMD 0.0 OHM JUMPER 1/8W 0805" H 2550 1540 60  0001 C CNN "Description"
F 9 "0R" H 2550 1190 50  0000 C CNN "Component Value"
	1    2550 1200
	0    -1   -1   0   
$EndComp
Wire Wire Line
	2550 950  2550 900 
Wire Wire Line
	2550 1450 2550 1550
$EndSCHEMATC
